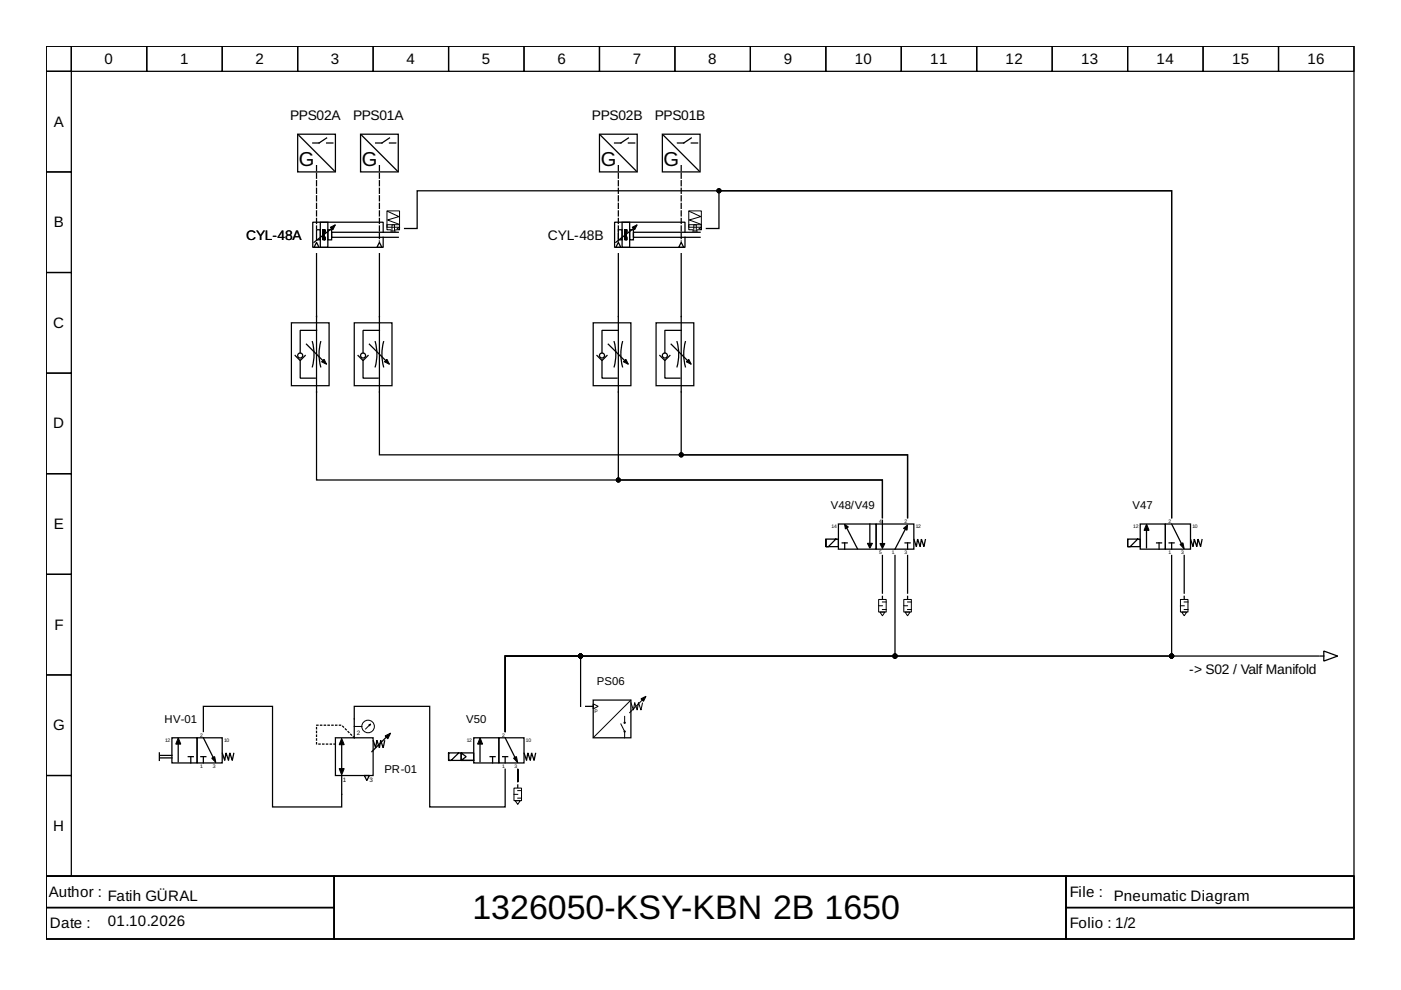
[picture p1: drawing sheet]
<svg xmlns="http://www.w3.org/2000/svg" width="297mm" height="210mm" viewBox="0 0 297 210" stroke-linecap="round" stroke-linejoin="round" font-family="sans-serif">
<g fill="none" stroke="#000" stroke-width=".27">
<path d="M9.8 9.8h277.3v176h-277.3zM9.8 9.8h5.3v5.3h-5.3zM9.8 15.1h5.3v21.4h-5.3zM15.1 9.8h16v5.3h-16zM31.1 9.8h16v5.3h-16zM47.1 9.8h16v5.3h-16zM63.1 9.8h16v5.3h-16zM79.1 9.8h16v5.3h-16zM95.1 9.8h16v5.3h-16zM111.1 9.8h16v5.3h-16zM127.1 9.8h16v5.3h-16zM143.1 9.8h16v5.3h-16z"/>
<path d="M159.1 9.8h16v5.3h-16zM175.1 9.8h16v5.3h-16zM191.1 9.8h16v5.3h-16zM207.1 9.8h16v5.3h-16zM223.1 9.8h16v5.3h-16zM239.1 9.8h16v5.3h-16zM255.1 9.8h16v5.3h-16zM271.1 9.8h16v5.3h-16zM9.8 36.5h5.3v21.3h-5.3zM63.1 28.5h8v8h-8zM63.4 28.7l7.4 7.5M69.2 29.3l-1.6 1h-1.3"/>
<path d="M69.2 30.3h1.4M76.4 28.5h8v8h-8zM76.7 28.7l7.5 7.5M82.6 29.3l-1.6 1h-1.4M82.6 30.3h1.3M127.1 28.5h8v8h-8zM127.4 28.7l7.4 7.5M133.2 29.3l-1.6 1h-1.3M133.2 30.3h1.4M140.4 28.5h8v8h-8zM140.7 28.7l7.5 7.5M146.6 29.3l-1.6 1h-1.4"/>
<path d="M146.6 30.3h1.3M9.8 57.8h5.3v21.3h-5.3zM67.1 48.7h.8v2.1h-.8zM67.1 51.4l.5 1h-1zM67.1 53.8v48h120v8v-8h-56v-48M67.9 47.1h1.6v5.3h-1.6zM68.4 48.7v2.1v-2.1h.3v2.1h.3v-.5l-.3-.3 .3-1.3h-.6v2.1h.3M69.5 48.7h.8v2.1h-.8zM70.3 48.4l-3.7 3M80.4 51.4l.6 1h-1.1zM80.4 53.8v42.6h112v13.4v-13.4h-48v-42.6M81.2 49.2v-2.1h-14.9v5.3h14.9v-2.1"/>
<path d="M84.4 49.2h-14.1v1.1h14.1M85.8 48.4h2.6v-7.9h160v69.3v-69.3h-96v7.9h-2.6M131.1 48.7h.8v2.1h-.8zM131.1 51.4l.5 1h-1zM131.9 47.1h1.6v5.3h-1.6zM132.4 48.7v2.1v-2.1h.3v2.1h.3v-.5l-.3-.3 .3-1.3h-.6v2.1h.3M133.5 48.7h.8v2.1h-.8zM134.3 48.4l-3.7 3M144.4 51.4l.6 1h-1.1zM145.2 49.2v-2.1h-14.9v5.3h14.9v-2.1M148.4 49.2h-14.1v1.1h14.1M9.8 79.1h5.3v21.3h-5.3z"/>
<path d="M61.8 68.4h8v13.4h-8zM62.6 75.4l1 1 1.1-1M63.6 76.4v3.8h3.2M65 73l3.4 3.4M66.2 72.4a10.1 10.1 0 0 1 0 5.4M67.1 70h-3.5v4.8M68 72.4a10.1 10.1 0 0 0 0 5.4M75.1 68.4h8v13.4h-8zM75.9 75.4l1.1 1 1-1M77 76.4v3.8h3.2M78.3 73l3.5 3.4M79.6 72.4a10.1 10.1 0 0 1 0 5.4"/>
<path d="M80.4 70h-3.4v4.8M81.3 72.4a10.1 10.1 0 0 0 0 5.4M125.8 68.4h8v13.4h-8zM126.6 75.4l1 1 1.1-1M127.6 76.4v3.8h3.2M129 73l3.4 3.4M130.2 72.4a10.1 10.1 0 0 1 0 5.4M131.1 70h-3.5v4.8M132 72.4a10.1 10.1 0 0 0 0 5.4M139.1 68.4h8v13.4h-8zM139.9 75.4l1.1 1 1-1M141 76.4v3.8h3.2"/>
<path d="M142.3 73l3.5 3.4M143.5 72.4a10.1 10.1 0 0 1 0 5.4M144.4 70h-3.4v4.8M145.3 72.4a10.1 10.1 0 0 0 0 5.4M9.8 100.4h5.3v21.4h-5.3zM175.1 114.3h2.7v1.6h-2.7v-1.6v1.6h.5l1.6-1.6M177.8 111.1h8v5.3h-8zM178.6 115.1h1M179.1 115.1v1.3M179.4 111.7l2.4 4.7M184.4 111.1v4M185.8 111.1h8v5.3h-8z"/>
<path d="M187.1 110.3v4.8M187.1 117.8v8M189.8 117.8v21.3h-82.7v16M191.9 115.1h1.1M192 112.1l-2.2 4.3M192.4 115.1v1.3M192.4 117.8v8M193.8 114.4l.5 1.5 .3-1.6 .5 1.6 .3-1.6 .5 1.6 .3-1.5M239.1 114.3h2.6v1.6h-2.6v-1.6v1.6h.5l1.6-1.6M241.7 111.1h5.4v5.3h-5.4zM243.1 112.2v4M245.2 115.1h1.1"/>
<path d="M245.7 115.1v1.3M247.1 111.1h5.3v5.3h-5.3zM247.9 115.1h1M248.4 111.1l2.1 4.3M248.4 115.1v1.3M248.4 117.8v21.3h-141.3v16M251.1 117.8v8M252.4 114.4l.5 1.5 .3-1.6 .5 1.6 .3-1.6 .5 1.6 .4-1.5M9.8 121.8h5.3v21.3h-5.3zM187.1 126.4v.6M192.4 126.4v.6M251.1 126.4v.6"/>
<path d="M279.6 139.1h-172.5v16M279.9 139.1h.8M280.7 138l2.9 1.1-2.9 1.1zM9.8 143.1h5.3v21.3h-5.3zM33.8 159.6v1.6M36.5 156.4h5.3v5.4h-5.3zM37.8 157.5v4M41.8 156.4h5.3v5.4h-5.3zM43.1 156.4l2.1 4.3M43.1 155.1v-5.3h14.7v21.3h14.6v-6.7M47.1 159.7l.5 1.5 .3-1.6 .5 1.6 .3-1.6 .5 1.6 .4-1.5M71.1 156.4h8v8h-8z"/>
<path d="M72.4 157.5v5.9M75.1 156.4v-6.6h16v21.3h16v-8M79.1 157l.5 1.6 .3-1.6 .5 1.6 .3-1.6 .5 1.6 .4-1.5M82 156.2l-3.2 3.2M95.1 159.6h2.7v1.6h-2.7v-1.6v1.6h.5l1.6-1.5M97.8 159.7l1 .7-1 .8h2.6v-1.6h-2.6v1.6h2.6M100.4 156.4h5.4v5.4h-5.4zM101.8 157.5v4M105.8 156.4h5.3v5.4h-5.3zM107.1 156.4l2.1 4.3M111.1 159.7l.5 1.5 .3-1.6 .5 1.6 .3-1.6 .5 1.6 .3-1.5M123.1 149.8v-10.7h-16v16"/>
<path d="M124.2 149.8h1.6M125.8 148.4h8v8h-8zM9.8 164.4h5.3v21.4h-5.3zM34.1 160.2h2.4M34.1 160.7h2.4M39.9 160.4h1.1M40.5 160.4v1.4M42.6 160.4h1M43.1 160.4v1.4M77.2 164.4h1.1l-.5 1.1zM103.9 160.4h1.1M104.4 160.4v1.4"/>
<path d="M106.6 160.4h1M107.1 160.4v1.4M109.8 166.4v.6M109.8 163.1v2.7M9.8 185.8h277.3v13.3h-277.3zM9.8 185.8h61v6.6h-61zM9.8 192.4h61v6.7h-61zM70.8 185.8h155.2v13.3h-155.2zM226 185.8h61.1v6.6h-61.1zM226 192.4h61.1v6.7h-61.1z"/>
<circle cx="63.6" cy="75.4" r=".53"/>
<circle cx="77" cy="75.4" r=".53"/>
<circle cx="127.6" cy="75.4" r=".53"/>
<circle cx="141" cy="75.4" r=".53"/>
</g>
<path d="M67.1 35.1v13.3M80.4 35.1v16M131.1 35.1v16M144.4 35.1v16" fill="none" stroke="#000" stroke-width=".27" stroke-dasharray="1.1 .5"/>
<g fill="none" stroke="#000" stroke-width=".21">
<path d="M82 47.6h2.7v.6h-2.7zM82.1 44.8l2.5 1.1-2.4 .7 2.5 1M82.8 48.7h-.8v-4h2.7v4h-.8M82.8 49h1.1M83.1 49v-1.4h.5v1.4M84.2 48.4l.5-.2v.5zM146 47.6h2.7v.6h-2.7zM146.1 44.8l2.5 1.1-2.5 .7 2.6 1M146.8 48.7h-.8v-4h2.7v4h-.8M146.8 49h1.1M147.1 49v-1.4h.5v1.4M148.2 48.4l.5-.2v.5z"/>
<path d="M186.3 127.1h1.6v2.7h-1.6zM186.3 128.4h.8M186.6 129.8h1l-.5 .8zM187.1 129.2h.8M187.1 127.6h.8M191.6 127.1h1.6v2.7h-1.6zM191.6 128.4h.8M191.9 129.8h1.1l-.6 .8zM192.4 129.2h.8M192.4 127.6h.8M250.3 127.1h1.6v2.7h-1.6zM250.3 128.4h.8"/>
<path d="M250.5 129.8h1.1l-.5 .8zM251.1 129.2h.8M251.1 127.6h.8M75.1 154h1.6M78.3 153.8l-.8 .8M125.8 149.2l1 .6-1 .5zM131.6 153.5l.8 1.6v1.3M132.4 151.9v1.3M133.7 148.5l-7.8 7.8M133.8 149l.5 1.6 .3-1.6 .5 1.6 .3-1.6 .5 1.6 .3-1.5M136.2 148.4l-2.7 2.7M109 167.1h1.6v2.7h-1.6z"/>
<path d="M109 168.4h.8M109.2 169.8h1.1l-.5 .8zM109.8 169.2h.8M109.8 167.6h.8"/>
<circle cx="78" cy="154" r="1.33"/>
</g>
<g fill="#000" stroke="#000" stroke-width=".21">
<path d="M70 48.2l1.1-.6-.5 1.1zM134 48.2l1.1-.6-.5 1.1zM68.2 76.7l.5-.5 .5 1zM81.5 76.7l.5-.5 .6 1zM132.7 76.2l.5 1-1-.5zM145.5 76.7l.5-.5 .6 1zM183.9 115.2h1.1l-.6 1zM186.6 115.2h1l-.5 1.1zM243.1 111.1l.5 1.4h-1zM37.8 156.4l.5 1.4h-1zM72.4 156.6l.6 1.3h-1.1zM81.6 156l1.2-.6-.6 1.3z"/>
<path d="M101.8 156.4l.5 1.4h-1zM135.9 148.2l1.1-.6-.6 1.1zM71.9 163h1.1l-.6 1.3z"/>
<path d="M179.1 111.2l.8 .5-.7 .4z" fill-rule="evenodd"/>
<path d="M191.6 112l.8-.7-.1 1.1z" fill-rule="evenodd"/>
<path d="M250.2 115.4l.6-.3 .3 1.2z" fill-rule="evenodd"/>
<path d="M78.2 153.7l.4-.2-.2 .4z" fill-rule="evenodd"/>
<path d="M44.9 160.8l.6-.4 .3 1.3z" fill-rule="evenodd"/>
<path d="M108.9 160.8l.6-.4 .3 1.3z" fill-rule="evenodd"/>
<circle cx="132.4" cy="153.2" r=".13"/>
<circle cx="132.4" cy="155.1" r=".13"/>
</g>
<path d="M75.1 156.4l-2.7-2.6h-5.3v4h4" fill="none" stroke="#000" stroke-width=".27" stroke-dasharray=".3 .5"/>
<g fill="#000" stroke="#000" stroke-width=".27">
<circle cx="152.4" cy="40.5" r=".4"/>
<circle cx="144.4" cy="96.4" r=".4"/>
<circle cx="131.1" cy="101.8" r=".4"/>
<circle cx="123.1" cy="139.1" r=".4"/>
<circle cx="189.8" cy="139.1" r=".4"/>
<circle cx="248.4" cy="139.1" r=".4"/>
</g>
<text font-size="7.2" x="100.2" y="194.8">1326050-KSY-KBN 2B 1650</text>
<g font-size="4.3">
<text x="63.4" y="35.1">G</text>
<text x="76.7" y="35.1">G</text>
<text x="127.4" y="35.1">G</text>
<text x="140.7" y="35.1">G</text>
</g>
<g font-size="3.2">
<text x="22.2" y="13.5">0</text>
<text x="38.2" y="13.5">1</text>
<text x="54.2" y="13.5">2</text>
<text x="70.2" y="13.5">3</text>
<text x="86.2" y="13.5">4</text>
<text x="102.2" y="13.5">5</text>
<text x="118.2" y="13.5">6</text>
<text x="134.2" y="13.5">7</text>
<text x="150.2" y="13.5">8</text>
<text x="166.2" y="13.5">9</text>
<text x="181.2" y="13.5">10</text>
<text x="197.2" y="13.5">11</text>
<text x="213.2" y="13.5">12</text>
<text x="229.2" y="13.5">13</text>
<text x="245.2" y="13.5">14</text>
<text x="261.2" y="13.5">15</text>
<text x="277.2" y="13.5">16</text>
<text x="11.4" y="26.9">A</text>
<text x="11.4" y="48.2">B</text>
<text x="11.3" y="69.5">C</text>
<text x="11.3" y="90.8">D</text>
<text x="11.4" y="112.2">E</text>
<text x="11.5" y="133.5">F</text>
<text x="11.3" y="154.8">G</text>
<text x="11.3" y="176.2">H</text>
<text x="10.3" y="190.2">Author :</text>
<text x="22.9" y="191.1">Fatih GÜRAL</text>
<text x="226.8" y="190.2">File :</text>
<text x="236.1" y="191.1">Pneumatic Diagram</text>
<text x="10.6" y="196.8">Date :</text>
<text x="22.9" y="196.4">01.10.2026</text>
<text x="226.8" y="196.8">Folio : 1/2</text>
</g>
<g font-size="2.9">
<text x="61.5" y="25.5">PPS02A</text>
<text x="74.8" y="25.5">PPS01A</text>
<text x="125.5" y="25.5">PPS02B</text>
<text x="138.8" y="25.5">PPS01B</text>
<text x="52.2" y="50.8">CYL-48A</text>
<text x="116.2" y="50.8">CYL-48B</text>
<text x="252.1" y="142.8">-&gt; S02 / Valf Manifold</text>
</g>
<g font-size="2.4">
<text x="176.2" y="107.9">V48/V49</text>
<text x="240.1" y="107.9">V47</text>
<text x="126.6" y="145.2">PS06</text>
<text x="34.9" y="153.2">HV-01</text>
<text x="98.8" y="153.2">V50</text>
<text x="81.5" y="163.9">PR-01</text>
</g>
<g font-size="1.3">
<text x="75.6" y="155.9">2</text>
<text x="72.7" y="165.8">1</text>
<text x="78.3" y="165.8">3</text>
</g>
<g font-size="1.1">
<text x="176.3" y="111.9">14</text>
<text x="186.4" y="110.8">4</text>
<text x="191.8" y="110.8">2</text>
<text x="194.2" y="111.9">12</text>
<text x="240.3" y="111.9">12</text>
<text x="247.7" y="110.8">2</text>
<text x="252.8" y="111.9">10</text>
<text x="186.4" y="117.5">5</text>
<text x="189.1" y="117.5">1</text>
<text x="191.8" y="117.5">3</text>
<text x="247.7" y="117.5">1</text>
<text x="250.4" y="117.5">3</text>
<text x="126" y="151.1">P</text>
<text x="35" y="157.2">12</text>
<text x="42.5" y="156.2">2</text>
<text x="47.5" y="157.2">10</text>
<text x="99" y="157.2">12</text>
<text x="106.4" y="156.2">2</text>
<text x="111.5" y="157.2">10</text>
<text x="42.5" y="162.8">1</text>
<text x="45.1" y="162.8">3</text>
<text x="106.4" y="162.8">1</text>
<text x="109.1" y="162.8">3</text>
</g>
</svg>
